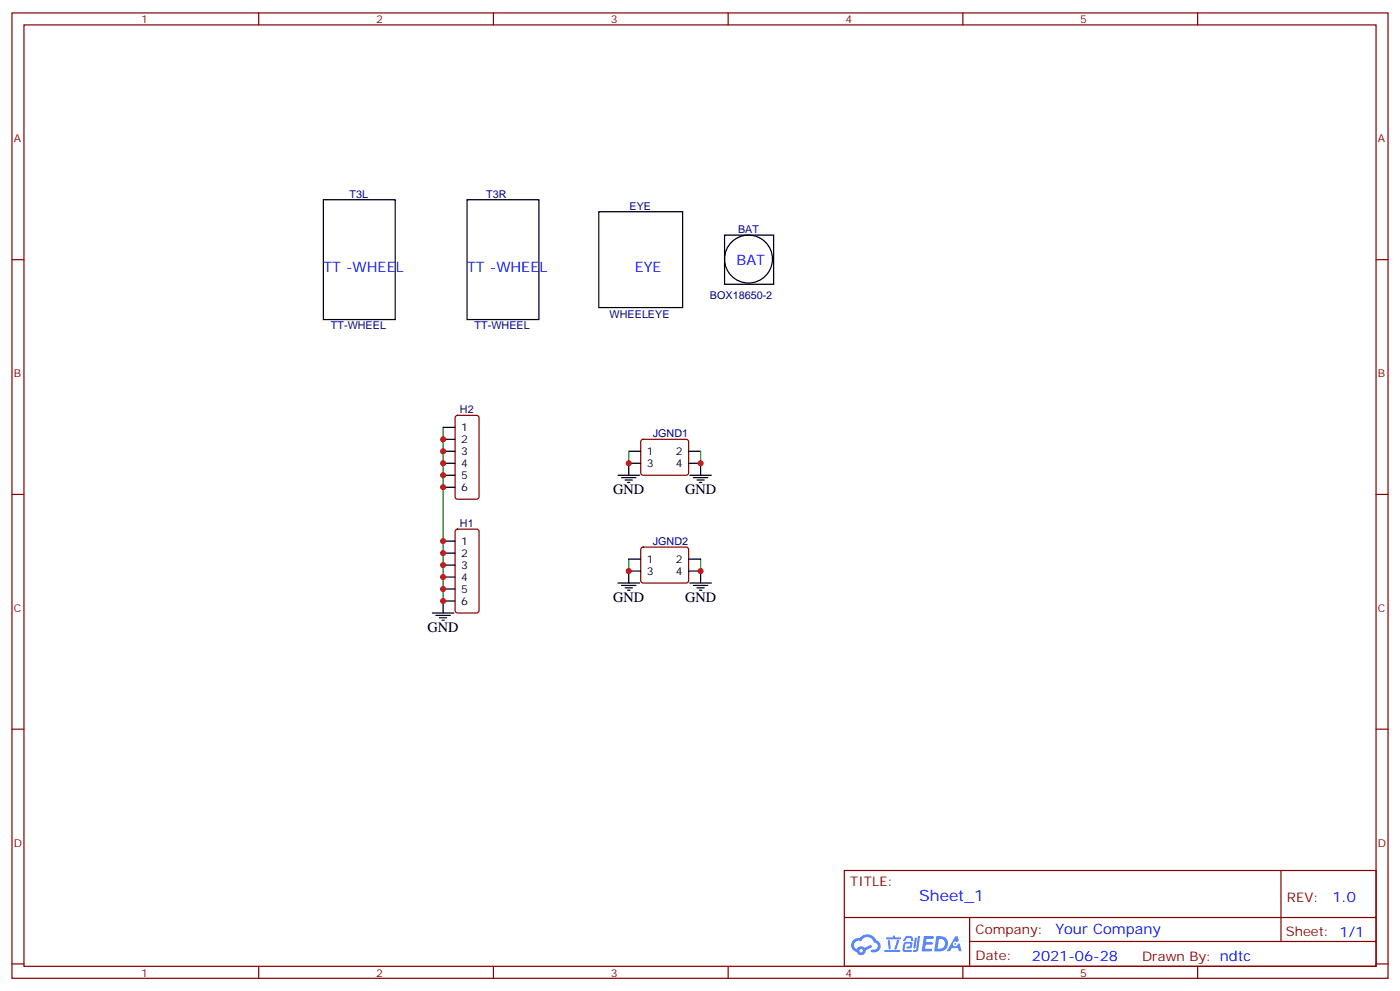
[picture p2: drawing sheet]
<svg xmlns="http://www.w3.org/2000/svg" width="412mm" height="292mm" viewBox="0 0 412 292" stroke-linecap="round" stroke-linejoin="round" font-family="sans-serif">
<g fill="none" stroke="#870000" stroke-width=".35">
<path d="M3.5 3.8h405.4v284.3h-405.4zM7.1 7.3h398.2v277.3h-398.2zM76.2 3.8v3.5M145.3 3.8v3.5M214.5 3.8v3.5M283.6 3.8v3.5M352.8 3.8v3.5M3.5 76.5h3.6M405.3 76.5h3.6M3.5 145.6h3.6M405.3 145.6h3.6M3.5 214.8h3.6"/>
<path d="M405.3 214.8h3.6M248.7 256.4h156.6v28.2h-156.6zM377.3 256.4v20.9M248.7 270.2h156.5M285.6 277.3h119.6M285.6 270.2v14.2M3.5 283.9h3.6M76.2 284.6v3.5M145.3 284.6v3.5M214.5 284.6v3.5M283.6 284.6v3.5M352.8 284.6v3.5"/>
<path d="M405.3 283.9h3.6"/>
</g>
<g fill="#5487ff">
<path d="M272.1 275.7h2.6l.3 .2-.1 .6h-2l-.1 1h1.6l.4 .4-.4 .4h-1.7l-.2 1.1 1.8 .1 .3 .3-.2 .4h-2.9z"/>
<path d="M281.4 275.8h.7l.4 1.3-.7 .3a.74 .74 0 0 0-1.1 .3 .74 .74 0 0 0 .5 1.1 .74 .74 0 0 0 .9-.7l.5-.3 .7 2.4h-.9l-.2-1h-1.9l-.5 1h-.9z"/>
<path d="M269.5 276.2h.6l-.4 2.9a.31 .31 0 0 1-.3 .3 .31 .31 0 0 1-.3-.3z"/>
<path d="M270.4 275.7h.6l-.5 4a.89 .89 0 0 1-.7 .7 .89 .89 0 0 1-.9-.3l1-.5z"/>
<path d="M266.8 275.9l.6-.2 1.2 .1 .5 1.3-.6 .1-.4-.9-1 .1a.95 .95 0 0 1-1 .8l-.1-.2z"/>
<path d="M266.4 277.6l1.8-.2a1.04 1.04 0 0 1 .6 1.1 1.04 1.04 0 0 1-.8 .9h-.7a.29 .29 0 0 1-.3-.4 .29 .29 0 0 1 .3-.2h.7l.2-.8h-1.4l-.4 1.8h1.9a.29 .29 0 0 1 .3 .3 .29 .29 0 0 1-.3 .3h-2l-.4-.3 .2-2.1z"/>
<path d="M260.5 279.8h4.4a.3 .3 0 0 1 .3 .3 .3 .3 0 0 1-.3 .3h-4.3z"/>
<path d="M264.3 276.9h.6l-.5 1.6a1.02 1.02 0 0 1-.7 1.2l-.2-.3z"/>
<path d="M261.5 276.9h.6l.3 2.4-.3 .3-.3-.2z"/>
<path d="M261.1 276.1h1.9l.2-.5h.5l-.1 .5h1.5a.29 .29 0 0 1 .3 .3 .29 .29 0 0 1-.3 .3h-3.9z"/>
<path d="M275.8 275.7l-.6 4.5h1.4a2.27 2.27 0 0 0 2.7-2.3 2.27 2.27 0 0 0-2.7-2.2zM276.6 276.5a1.5 1.5 0 0 1 1.8 1.6 1.5 1.5 0 0 1-1.9 1.3h-.3z"/>
<path d="M251.4 276.9a2.09 2.09 0 0 0 1 3.5 1.37 1.37 0 0 0 1.5 .9 1.37 1.37 0 0 0 1.1-1.4l2-1-.5-.7-1.8 1a1.4 1.4 0 0 0-2.3 .4 1.32 1.32 0 0 1-.6-1.9 1.32 1.32 0 0 1 1.9-.4 2.02 2.02 0 0 1 2-1.3 2.02 2.02 0 0 1 1.8 1.6 1.09 1.09 0 0 1 1.1 1.4 1.09 1.09 0 0 1-1.6 .7 .41 .41 0 0 0-.5 .3 .41 .41 0 0 0 .4 .5 1.89 1.89 0 0 0 2.4-1.2 1.89 1.89 0 0 0-1.2-2.4 2.98 2.98 0 0 0-5-.6l-1 .1zM253.2 280a.52 .52 0 0 1 1 0 .52 .52 0 0 1-1 0z"/>
<circle cx="281.4" cy="278" r=".28"/>
</g>
<g fill="none" stroke="#000" stroke-width=".35">
<path d="M95.2 58.8h21.2v35.3h-21.2zM137.6 58.8h21.1v35.3h-21.1zM176.4 62.4h24.7v28.2h-24.7zM213.4 69.3h14.5v14.4h-14.5zM130.5 132.9h3.6M130.5 136.5h3.6M130.5 140h3.6M130.5 125.9h3.6M130.5 129.4h3.6M182 140h6.4M185.2 132.9h3.5M188.7 136.5h-3.5v3.5"/>
<path d="M202.8 132.9h3.6M202.8 136.5h3.6v3.5M203.2 140h6.3M130.5 143.5h3.6M130.5 159.4h3.6M183.1 140.7h4.2M184.1 141.4h2.2M184.9 142.1h.7M204.3 140.7h4.2M205.3 141.4h2.1M206 142.1h.7M130.5 162.9h3.6"/>
<path d="M130.5 166.4h3.6M130.5 170h3.6M130.5 173.5h3.6M134.1 177h-3.6v3.6M182 171.7h6.4M183.1 172.4h4.2M184.1 173.1h2.2M184.9 173.8h.7M185.2 164.7h3.5M188.7 168.2h-3.5v3.5M202.8 168.2h3.6v3.5M202.8 164.7h3.6"/>
<path d="M203.2 171.7h6.3M204.3 172.4h4.2M205.3 173.1h2.1M206 173.8h.7M127.4 180.6h6.3M128.4 181.3h4.2M129.5 182h2.1M130.2 182.7h.7"/>
<circle cx="220.5" cy="76.3" r="7.1"/>
</g>
<path d="M134.3 122.5l.5-.2h5.6l.7 .5v23.5l-.5 .7h-5.8l-.7-.4v-23.6zM189 129.6l.4-.2h12.7l.5 .2 .2 .5v9.5l-.7 .4-12.9-.1-.5-.6v-9.2zM134.3 156.1l.5-.2h5.6l.7 .4v23.5l-.5 .7-5.8 .1-.7-.5v-23.5zM189 161.4l.4-.3h12.7l.5 .3 .2 .5v9.4l-.7 .4h-12.9l-.5-.7v-9.1z" fill="none" stroke="#870000" stroke-width=".35"/>
<path d="M130.5 125.9v51.1M185.2 132.9v3.6M206.4 132.9v3.6M185.2 164.7v3.5M206.4 164.7v3.5" fill="none" stroke="#008700" stroke-width=".35"/>
<g fill="#c00">
<circle cx="185.2" cy="136.5" r=".88"/>
<circle cx="206.4" cy="136.5" r=".88"/>
<circle cx="206.4" cy="168.2" r=".88"/>
<circle cx="185.2" cy="168.2" r=".88"/>
<circle cx="130.5" cy="129.4" r=".88"/>
<circle cx="130.5" cy="132.9" r=".88"/>
<circle cx="130.5" cy="136.5" r=".88"/>
<circle cx="130.5" cy="140" r=".88"/>
<circle cx="130.5" cy="143.5" r=".88"/>
<circle cx="130.5" cy="159.4" r=".88"/>
<circle cx="130.5" cy="162.9" r=".88"/>
<circle cx="130.5" cy="166.4" r=".88"/>
<circle cx="130.5" cy="170" r=".88"/>
<circle cx="130.5" cy="173.5" r=".88"/>
<circle cx="130.5" cy="177" r=".88"/>
</g>
<text font-size="4.6" fill="#00f" x="270.8" y="265.4">Sheet_1</text>
<g font-size="4.2" fill="#00f">
<text x="95.2" y="80">TT -WHEEL</text>
<text x="137.6" y="80">TT -WHEEL</text>
<text x="187" y="80">EYE</text>
<text x="217" y="78.1">BAT</text>
<text x="392.5" y="265.7">1.0</text>
<text x="310.9" y="275.2">Your Company</text>
<text x="304" y="283">2021-06-28</text>
</g>
<g font-size="4.2">
<text x="180.6" y="145.6">GND</text>
<text x="201.8" y="145.6">GND</text>
<text x="180.6" y="177.4">GND</text>
<text x="201.8" y="177.4">GND</text>
<text x="125.9" y="186.2">GND</text>
</g>
<g font-size="3.9" fill="#800">
<text x="250.5" y="261">TITLE:</text>
<text x="379.1" y="265.7">REV:</text>
<text x="287.4" y="275.2">Company:</text>
<text x="378.7" y="275.8">Sheet: 1/1</text>
<text x="287.4" y="282.9">Date:</text>
<text x="336.4" y="282.9">Drawn By: ndtc</text>
</g>
<g font-size="3.2" fill="#800">
<text x="41.6" y="6.8">1</text>
<text x="110.8" y="6.8">2</text>
<text x="179.9" y="6.8">3</text>
<text x="249.1" y="6.8">4</text>
<text x="318.2" y="6.8">5</text>
<text x="4.1" y="41.9">A</text>
<text x="405.9" y="41.9">A</text>
<text x="4.1" y="111.1">B</text>
<text x="405.9" y="111.1">B</text>
<text x="4.1" y="180.2">C</text>
<text x="405.9" y="180.2">C</text>
<text x="4.1" y="249.3">D</text>
<text x="405.9" y="249.3">D</text>
<text x="41.6" y="287.6">1</text>
<text x="110.8" y="287.6">2</text>
<text x="179.9" y="287.6">3</text>
<text x="249.1" y="287.6">4</text>
<text x="318.2" y="287.6">5</text>
</g>
<g font-size="3.2" fill="#000080">
<text x="103" y="58.2">T3L</text>
<text x="143.2" y="58.2">T3R</text>
<text x="185.4" y="61.8">EYE</text>
<text x="217.4" y="68.7">BAT</text>
<text x="209.1" y="88.1">BOX18650-2</text>
<text x="179.6" y="93.5">WHEELEYE</text>
<text x="97.5" y="97">TT-WHEEL</text>
<text x="139.8" y="97">TT-WHEEL</text>
<text x="135.5" y="121.7">H2</text>
<text x="192.3" y="128.8">JGND1</text>
<text x="135.5" y="155.3">H1</text>
<text x="192.3" y="160.5">JGND2</text>
</g>
<g font-size="3.2">
<text x="135.8" y="126.9">1</text>
<text x="135.8" y="130.5">2</text>
<text x="135.8" y="134">3</text>
<text x="135.8" y="137.5">4</text>
<text x="190.5" y="134">1</text>
<text x="190.5" y="137.5">3</text>
<text x="199.1" y="134">2</text>
<text x="199.1" y="137.5">4</text>
<text x="135.8" y="141">5</text>
<text x="135.8" y="144.6">6</text>
<text x="135.8" y="160.4">1</text>
<text x="135.8" y="164">2</text>
<text x="135.8" y="167.5">3</text>
<text x="190.5" y="165.7">1</text>
<text x="199.1" y="165.7">2</text>
<text x="135.8" y="171">4</text>
<text x="190.5" y="169.3">3</text>
<text x="199.1" y="169.3">4</text>
<text x="135.8" y="174.6">5</text>
<text x="135.8" y="178.1">6</text>
</g>
</svg>
